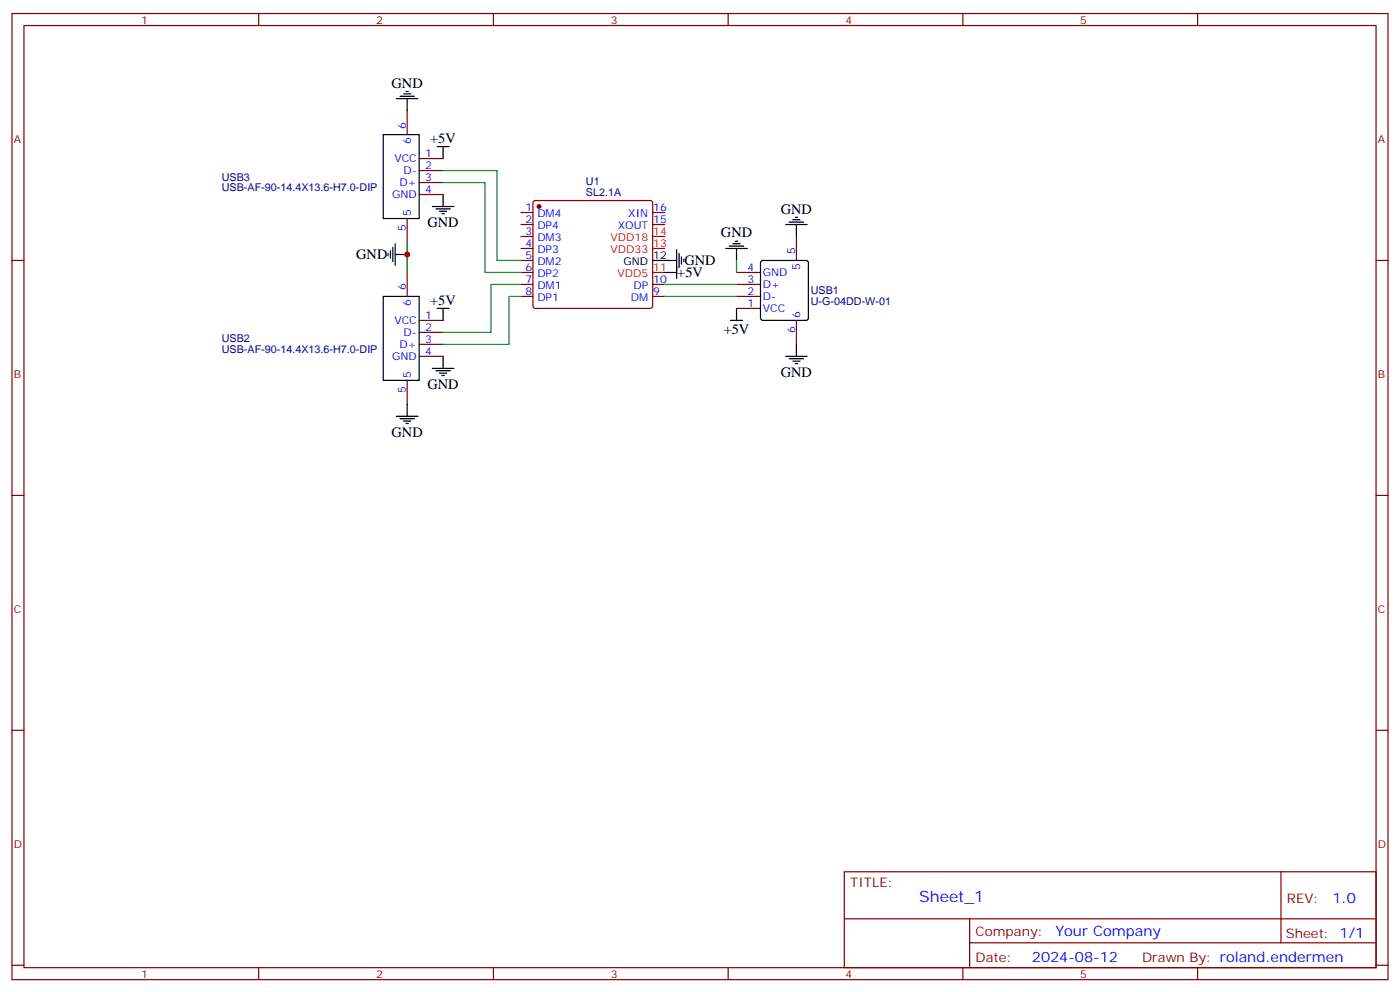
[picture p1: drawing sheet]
<svg xmlns="http://www.w3.org/2000/svg" width="412mm" height="292mm" viewBox="0 0 412 292" stroke-linecap="round" stroke-linejoin="round" font-family="sans-serif">
<g fill="none" stroke="#870000" stroke-width=".35">
<path d="M3.5 4h405.4v284.3h-405.4zM7.1 7.5h398.2v277.3h-398.2zM76.2 4v3.5M145.3 4v3.5M214.5 4v3.5M283.6 4v3.5M352.8 4v3.5M119.9 32.6v7M123.5 46.7h7M123.5 50.2h7M123.5 53.7h7M123.5 57.3h7"/>
<path d="M157.2 59.2l.5-.2h33.9l.5 .2 .2 .5v30.4l-.3 .5-.4 .2h-33.9l-.5-.3-.2-.4v-30.4zM3.5 76.7h3.6M119.9 64.3v7.1M153.5 76.7h3.5M153.5 62.5h3.5M153.5 66.1h3.5M153.5 69.6h3.5M153.5 73.1h3.5M192.3 62.5h3.5M192.3 66.1h3.5M234.6 69.6v7.1M405.3 76.7h3.6"/>
<path d="M119.9 80.2v7M123.5 94.3h7M123.5 97.8h7M153.5 80.2h3.5M153.5 83.7h3.5M153.5 87.2h3.5M192.3 83.7h3.5M192.3 87.2h3.5M217 80.2h7M217 83.7h7M217 87.2h7M217 90.8h7"/>
<path d="M234.6 94.3v7.1M119.9 111.9v7.1M123.5 101.4h7M123.5 104.9h7M3.5 145.8h3.6M405.3 145.8h3.6M3.5 214.9h3.6M405.3 214.9h3.6M248.7 256.6h156.6v28.2h-156.6zM377.3 256.6v20.9M248.7 270.4h156.5M285.6 277.5h119.6"/>
<path d="M285.6 270.4v14.1M3.5 284.1h3.6M76.2 284.8v3.5M145.3 284.8v3.5M214.5 284.8v3.5M283.6 284.8v3.5M352.8 284.8v3.5M405.3 284.1h3.6"/>
</g>
<g fill="none" stroke="#000" stroke-width=".35">
<path d="M112.9 39.6h10.6v24.7h-10.6zM116.8 29h6.3M117.8 28.3h4.3M118.9 27.6h2.1M119.6 26.9h.7M119.9 29v3.6M128.8 43.1h3.5M130.5 43.1v3.6M130.5 57.3v3.5M114.3 74.5v.7M115 73.8v2.2M115.7 72.8v4.2"/>
<path d="M116.4 74.9h3.5M116.4 71.7v6.4M127.4 60.8h6.3M128.4 61.5h4.2M129.5 62.2h2.1M130.2 62.9h.7M192.3 76.7h7M199.3 73.5v8.5M200 74.5v4.3M200.7 75.6v2.1M201.4 76.3v.7M213.8 73.1h6.3"/>
<path d="M214.8 72.4h4.3M215.9 71.7h2.1M216.6 71h.7M217 73.1v3.6M224.2 76.9l.5-.2h12.7l.5 .2 .2 .5v16.2l-.2 .5-.5 .2h-12.7l-.5-.2-.2-.5v-16.2zM231.4 66.1h6.4M232.5 65.4h4.2M233.5 64.7h2.2M234.2 64h.7M234.6 66.1v3.5M112.9 87.2h10.6v24.7h-10.6zM128.8 90.8h3.5"/>
<path d="M130.5 90.8v3.5M195.8 80.2h3.5M215.2 94.3h3.5M217 90.8v3.5M119.9 119v3.5M127.4 108.4h6.3M128.4 109.1h4.2M129.5 109.8h2.1M130.2 110.5h.7M130.5 104.9v3.5M231.4 104.9h6.4M232.5 105.6h4.2"/>
<path d="M233.5 106.3h2.2M234.2 107h.7M234.6 101.4v3.5M116.8 122.5h6.3M117.8 123.2h4.3M118.9 123.9h2.1M119.6 124.6h.7"/>
</g>
<circle cx="158.7" cy="60.8" r=".53" fill="#870000" stroke="#870000" stroke-width=".35"/>
<path d="M192.3 73.1h3.5M192.3 69.6h3.5M192.3 80.2h3.5" fill="none" stroke="#f00" stroke-width=".35"/>
<path d="M130.5 50.2h15.9v26.5h7.1M130.5 53.7h12.4v26.5h10.6M119.9 71.4v8.8M217 76.7v3.5M153.5 83.7h-8.9v14.1h-14.1M153.5 87.2h-3.6v14.2h-19.4M195.8 83.7h21.2M195.8 87.2h21.2" fill="none" stroke="#008700" stroke-width=".35"/>
<circle cx="119.9" cy="74.9" r=".88" fill="#c00"/>
<text font-size="4.6" fill="#00f" x="270.8" y="265.6">Sheet_1</text>
<g font-size="4.2">
<text x="115.4" y="25.8">GND</text>
<text x="126.7" y="42.1">+5V</text>
<text x="230" y="62.8">GND</text>
<text x="125.9" y="66.8">GND</text>
<text x="212.4" y="69.9">GND</text>
<text x="105" y="76.3">GND</text>
<text x="199.5" y="81.6">+5V</text>
<text x="201.6" y="78.1">GND</text>
<text x="126.7" y="89.8">+5V</text>
<text x="213.2" y="98.2">+5V</text>
<text x="230" y="110.9">GND</text>
<text x="125.9" y="114.4">GND</text>
<text x="115.4" y="128.5">GND</text>
</g>
<g font-size="4.2" fill="#00f">
<text x="392.5" y="265.8">1.0</text>
<text x="310.9" y="275.4">Your Company</text>
<text x="304" y="283.2">2024-08-12</text>
</g>
<g font-size="3.9" fill="#800">
<text x="250.5" y="261.2">TITLE:</text>
<text x="379.1" y="265.8">REV:</text>
<text x="287.4" y="275.4">Company:</text>
<text x="378.7" y="276">Sheet: 1/1</text>
<text x="287.4" y="283">Date:</text>
<text x="336.4" y="283.1">Drawn By: roland.endermen</text>
</g>
<g font-size="3.2" fill="#800">
<text x="41.6" y="7">1</text>
<text x="110.8" y="7">2</text>
<text x="179.9" y="7">3</text>
<text x="249.1" y="7">4</text>
<text x="318.2" y="7">5</text>
<text x="4.1" y="42.1">A</text>
<text x="405.9" y="42.1">A</text>
<text x="4.1" y="111.2">B</text>
<text x="405.9" y="111.2">B</text>
<text x="4.1" y="180.4">C</text>
<text x="405.9" y="180.4">C</text>
<text x="4.1" y="249.5">D</text>
<text x="405.9" y="249.5">D</text>
<text x="41.6" y="287.8">1</text>
<text x="110.8" y="287.8">2</text>
<text x="179.9" y="287.8">3</text>
<text x="249.1" y="287.8">4</text>
<text x="318.2" y="287.8">5</text>
</g>
<g font-size="3.2" fill="#00f">
<text x="119.6" y="37.9" transform="rotate(-90 119.6 37.9)">6</text>
<text x="116.2" y="47.7">VCC</text>
<text x="121" y="42.3" transform="rotate(-90 121 42.3)">6</text>
<text x="125.2" y="46.3">1</text>
<text x="118.9" y="51.3">D-</text>
<text x="125.2" y="49.8">2</text>
<text x="125.2" y="53.4">3</text>
<text x="115.5" y="58.3">GND</text>
<text x="117.7" y="54.8">D+</text>
<text x="125.2" y="56.9">4</text>
<text x="121" y="63.6" transform="rotate(-90 121 63.6)">5</text>
<text x="154.8" y="62.2">1</text>
<text x="154.8" y="65.7">2</text>
<text x="158.3" y="64">DM4</text>
<text x="185.1" y="64">XIN</text>
<text x="192.4" y="65.7">15</text>
<text x="192.4" y="62.2">16</text>
<text x="119.6" y="68.1" transform="rotate(-90 119.6 68.1)">5</text>
<text x="154.8" y="69.3">3</text>
<text x="158.3" y="67.5">DP4</text>
<text x="158.3" y="71">DM3</text>
<text x="182" y="67.5">XOUT</text>
<text x="154.8" y="72.8">4</text>
<text x="154.8" y="76.3">5</text>
<text x="158.3" y="74.5">DP3</text>
<text x="234.2" y="74.9" transform="rotate(-90 234.2 74.9)">5</text>
<text x="154.8" y="79.8">6</text>
<text x="154.8" y="83.4">7</text>
<text x="158.3" y="78.1">DM2</text>
<text x="158.3" y="81.6">DP2</text>
<text x="192.4" y="83.4">10</text>
<text x="220.2" y="79.8">4</text>
<text x="220.2" y="83.4">3</text>
<text x="224.7" y="81.2">GND</text>
<text x="235.7" y="79.4" transform="rotate(-90 235.7 79.4)">5</text>
<text x="119.6" y="85.5" transform="rotate(-90 119.6 85.5)">6</text>
<text x="121" y="90" transform="rotate(-90 121 90)">6</text>
<text x="154.8" y="86.9">8</text>
<text x="158.3" y="85.1">DM1</text>
<text x="158.3" y="88.7">DP1</text>
<text x="185.8" y="88.7">DM</text>
<text x="186.6" y="85.1">DP</text>
<text x="192.4" y="86.9">9</text>
<text x="220.2" y="86.9">2</text>
<text x="224.7" y="84.8">D+</text>
<text x="224.7" y="88.3">D-</text>
<text x="116.2" y="95.4">VCC</text>
<text x="125.2" y="93.9">1</text>
<text x="220.2" y="90.4">1</text>
<text x="224.7" y="91.8">VCC</text>
<text x="235.7" y="93.6" transform="rotate(-90 235.7 93.6)">6</text>
<text x="118.9" y="98.9">D-</text>
<text x="125.2" y="97.5">2</text>
<text x="125.2" y="101">3</text>
<text x="234.2" y="98.1" transform="rotate(-90 234.2 98.1)">6</text>
<text x="115.5" y="105.9">GND</text>
<text x="117.7" y="102.4">D+</text>
<text x="125.2" y="104.5">4</text>
<text x="121" y="111.2" transform="rotate(-90 121 111.2)">5</text>
<text x="119.6" y="115.7" transform="rotate(-90 119.6 115.7)">5</text>
</g>
<g font-size="3.2" fill="#000080">
<text x="65.3" y="53.1">USB3</text>
<text x="65.3" y="56.3">USB-AF-90-14.4X13.6-H7.0-DIP</text>
<text x="172.6" y="57.7">SL2.1A</text>
<text x="172.6" y="54.6">U1</text>
<text x="238.8" y="89.8">U-G-04DD-W-01</text>
<text x="238.8" y="86.7">USB1</text>
<text x="65.3" y="100.8">USB2</text>
<text x="65.3" y="103.9">USB-AF-90-14.4X13.6-H7.0-DIP</text>
</g>
<g font-size="3.2" fill="#f00">
<text x="179.9" y="71">VDD18</text>
<text x="192.4" y="69.3">14</text>
<text x="179.9" y="74.5">VDD33</text>
<text x="192.4" y="72.8">13</text>
<text x="181.9" y="81.6">VDD5</text>
<text x="192.4" y="79.8">11</text>
</g>
<g font-size="3.2">
<text x="192.4" y="76.3">12</text>
<text x="183.7" y="78.1">GND</text>
</g>
</svg>
